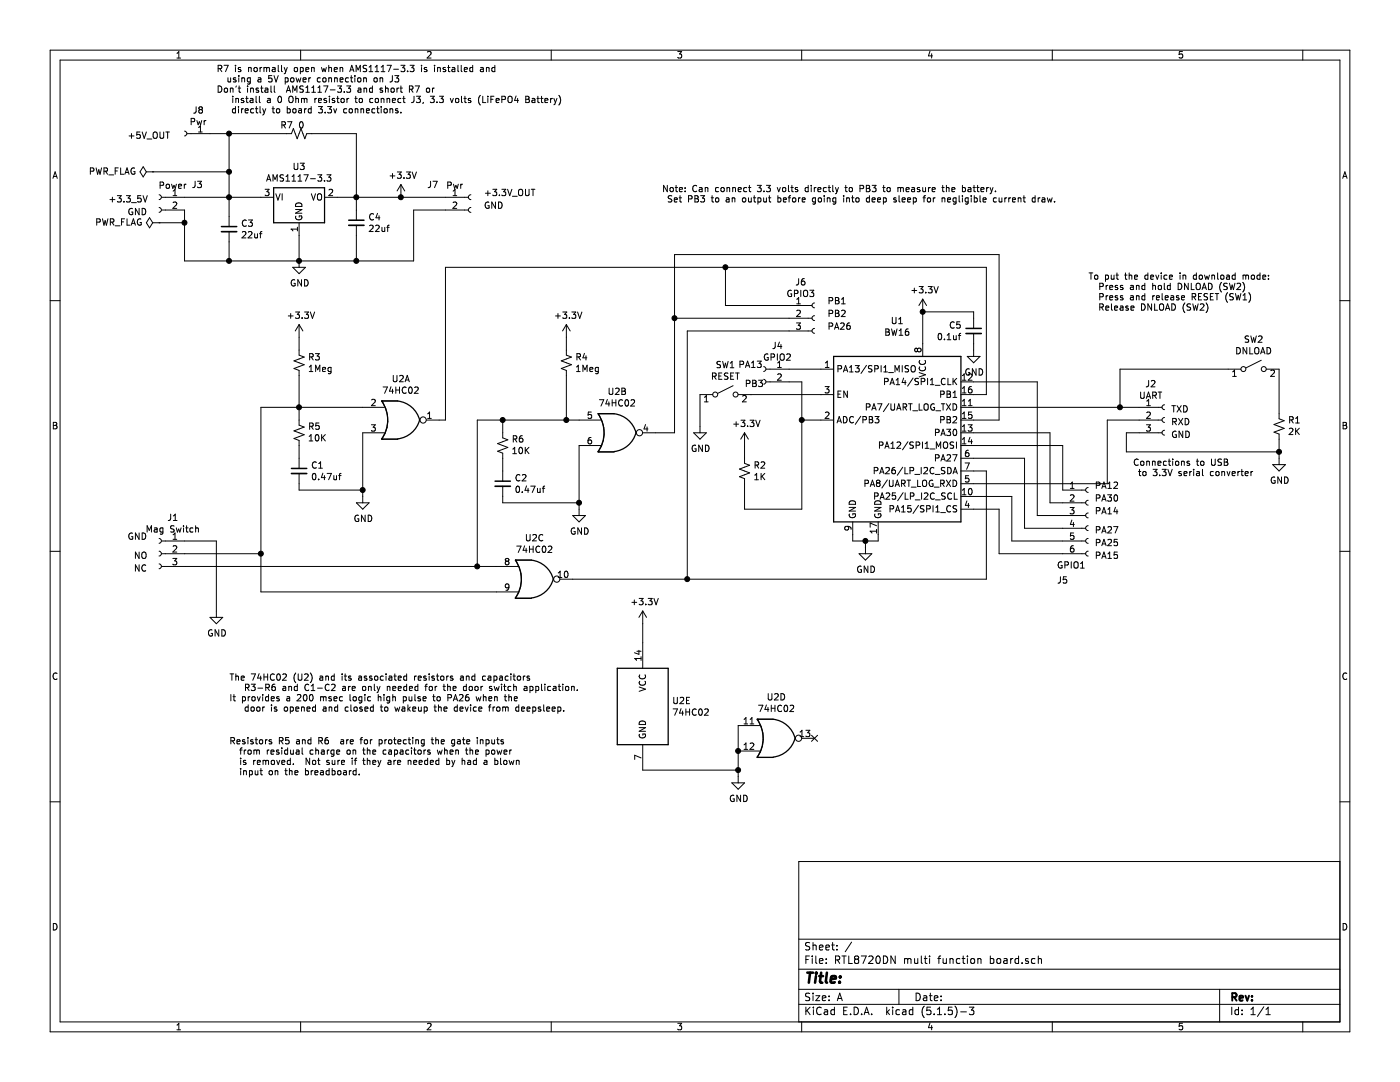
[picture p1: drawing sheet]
EESchema Schematic File Version 4
EELAYER 30 0
EELAYER END
$Descr A 11000 8500
encoding utf-8
Sheet 1 1
Title ""
Date ""
Rev ""
Comp ""
Comment1 ""
Comment2 ""
Comment3 ""
Comment4 ""
$EndDescr
$Comp
L power:+3.3V #PWR0102
U 1 1
P 7250 2450
F 0 "#PWR0102" H 7250 2300 50  0001 C CNN
F 1 "+3.3V" H 7265 2623 50  0000 C CNN
F 2 "" H 7250 2450 50  0001 C CNN
F 3 "" H 7250 2450 50  0001 C CNN
	1    7250 2450
	1    0    0    -1  
$EndComp
Wire Wire Line
	7250 2450 7250 2700
$Comp
L power:GND #PWR0103
U 1 1
P 5500 3350
F 0 "#PWR0103" H 5500 3100 50  0001 C CNN
F 1 "GND" H 5505 3177 50  0000 C CNN
F 2 "" H 5500 3350 50  0001 C CNN
F 3 "" H 5500 3350 50  0001 C CNN
	1    5500 3350
	1    0    0    -1  
$EndComp
Text Notes 8900 3750 0    50   ~ 0
Connections to USB\n to 3.3V serial converter
Wire Wire Line
	6700 4200 6700 4250
$Comp
L RTL8720:BW16 U1
U 1 1
P 7050 3500
F 0 "U1" H 7050 4481 50  0000 C CNN
F 1 "BW16" H 7050 4390 50  0000 C CNN
F 2 "RTL8720DN:BW16" H 7050 3500 50  0001 C CNN
F 3 "http://wiki.ai-thinker.com/_media/esp8266/esp8266_series_modules_user_manual_v1.1.pdf" H 6700 3600 50  0001 C CNN
	1    7050 3500
	1    0    0    -1  
$EndComp
Wire Wire Line
	6900 4200 6900 4250
$Comp
L 74xx:74HC02 U2
U 1 1
P 3150 3300
F 0 "U2" H 3150 3625 50  0000 C CNN
F 1 "74HC02" H 3150 3534 50  0000 C CNN
F 2 "Package_SO:SOIC-14_3.9x8.7mm_P1.27mm" H 3150 3300 50  0001 C CNN
F 3 "http://www.ti.com/lit/gpn/sn74hc02" H 3150 3300 50  0001 C CNN
	1    3150 3300
	1    0    0    -1  
$EndComp
$Comp
L 74xx:74HC02 U2
U 3 1
P 4200 4550
F 0 "U2" H 4200 4875 50  0000 C CNN
F 1 "74HC02" H 4200 4784 50  0000 C CNN
F 2 "Package_SO:SOIC-14_3.9x8.7mm_P1.27mm" H 4200 4550 50  0001 C CNN
F 3 "http://www.ti.com/lit/gpn/sn74hc02" H 4200 4550 50  0001 C CNN
	3    4200 4550
	1    0    0    -1  
$EndComp
$Comp
L power:GND #PWR0105
U 1 1
P 5800 6100
F 0 "#PWR0105" H 5800 5850 50  0001 C CNN
F 1 "GND" H 5805 5927 50  0000 C CNN
F 2 "" H 5800 6100 50  0001 C CNN
F 3 "" H 5800 6100 50  0001 C CNN
	1    5800 6100
	1    0    0    -1  
$EndComp
$Comp
L Device:R_Small_US R3
U 1 1
P 2350 2850
F 0 "R3" H 2418 2896 50  0000 L CNN
F 1 "1Meg" H 2418 2805 50  0000 L CNN
F 2 "Resistor_SMD:R_0805_2012Metric_Pad1.15x1.40mm_HandSolder" H 2350 2850 50  0001 C CNN
F 3 "~" H 2350 2850 50  0001 C CNN
	1    2350 2850
	1    0    0    -1  
$EndComp
$Comp
L Device:R_Small_US R2
U 1 1
P 5850 3700
F 0 "R2" H 5918 3746 50  0000 L CNN
F 1 "1K" H 5918 3655 50  0000 L CNN
F 2 "Resistor_SMD:R_0805_2012Metric_Pad1.15x1.40mm_HandSolder" H 5850 3700 50  0001 C CNN
F 3 "~" H 5850 3700 50  0001 C CNN
	1    5850 3700
	1    0    0    -1  
$EndComp
$Comp
L Device:R_Small_US R6
U 1 1
P 3950 3500
F 0 "R6" H 3882 3454 50  0000 R CNN
F 1 "10K" H 3882 3545 50  0000 R CNN
F 2 "Resistor_SMD:R_0805_2012Metric_Pad1.15x1.40mm_HandSolder" H 3950 3500 50  0001 C CNN
F 3 "~" H 3950 3500 50  0001 C CNN
	1    3950 3500
	-1   0    0    1   
$EndComp
$Comp
L Device:C_Small C2
U 1 1
P 3950 3800
F 0 "C2" H 4042 3846 50  0000 L CNN
F 1 "0.47uf" H 4042 3755 50  0000 L CNN
F 2 "Resistor_SMD:R_0805_2012Metric_Pad1.15x1.40mm_HandSolder" H 3950 3800 50  0001 C CNN
F 3 "~" H 3950 3800 50  0001 C CNN
	1    3950 3800
	1    0    0    -1  
$EndComp
$Comp
L Device:R_Small_US R5
U 1 1
P 2350 3400
F 0 "R5" H 2282 3354 50  0000 R CNN
F 1 "10K" H 2282 3445 50  0000 R CNN
F 2 "Resistor_SMD:R_0805_2012Metric_Pad1.15x1.40mm_HandSolder" H 2350 3400 50  0001 C CNN
F 3 "~" H 2350 3400 50  0001 C CNN
	1    2350 3400
	-1   0    0    1   
$EndComp
$Comp
L Device:C_Small C1
U 1 1
P 2350 3700
F 0 "C1" H 2442 3746 50  0000 L CNN
F 1 "0.47uf" H 2442 3655 50  0000 L CNN
F 2 "Resistor_SMD:R_0805_2012Metric_Pad1.15x1.40mm_HandSolder" H 2350 3700 50  0001 C CNN
F 3 "~" H 2350 3700 50  0001 C CNN
	1    2350 3700
	1    0    0    -1  
$EndComp
$Comp
L power:GND #PWR0106
U 1 1
P 4550 4000
F 0 "#PWR0106" H 4550 3750 50  0001 C CNN
F 1 "GND" H 4555 3827 50  0000 C CNN
F 2 "" H 4550 4000 50  0001 C CNN
F 3 "" H 4550 4000 50  0001 C CNN
	1    4550 4000
	1    0    0    -1  
$EndComp
$Comp
L power:GND #PWR0107
U 1 1
P 2850 3900
F 0 "#PWR0107" H 2850 3650 50  0001 C CNN
F 1 "GND" H 2855 3727 50  0000 C CNN
F 2 "" H 2850 3900 50  0001 C CNN
F 3 "" H 2850 3900 50  0001 C CNN
	1    2850 3900
	1    0    0    -1  
$EndComp
Wire Wire Line
	3950 3600 3950 3700
Wire Wire Line
	4550 3300 4450 3300
Wire Wire Line
	2850 3200 2350 3200
Wire Wire Line
	2350 3200 2350 3300
Wire Wire Line
	3950 3300 3950 3400
$Comp
L 74xx:74HC02 U2
U 2 1
P 4850 3400
F 0 "U2" H 4850 3725 50  0000 C CNN
F 1 "74HC02" H 4850 3634 50  0000 C CNN
F 2 "Package_SO:SOIC-14_3.9x8.7mm_P1.27mm" H 4850 3400 50  0001 C CNN
F 3 "http://www.ti.com/lit/gpn/sn74hc02" H 4850 3400 50  0001 C CNN
	2    4850 3400
	1    0    0    -1  
$EndComp
Wire Wire Line
	4550 3500 4550 3950
Wire Wire Line
	2850 3400 2850 3850
Wire Wire Line
	3950 3900 3950 3950
Wire Wire Line
	3950 3950 4550 3950
Connection ~ 4550 3950
Wire Wire Line
	4550 3950 4550 4000
Wire Wire Line
	2350 3800 2350 3850
Wire Wire Line
	2350 3850 2850 3850
Connection ~ 2850 3850
Wire Wire Line
	2850 3850 2850 3900
Wire Wire Line
	2350 3500 2350 3600
Wire Wire Line
	2350 2950 2350 3200
Connection ~ 2350 3200
Wire Wire Line
	2350 3200 2050 3200
Wire Wire Line
	2050 4650 3900 4650
Wire Wire Line
	3950 3300 3750 3300
Wire Wire Line
	3750 3300 3750 4450
Wire Wire Line
	3750 4450 3900 4450
Connection ~ 3950 3300
$Comp
L power:+3.3V #PWR0108
U 1 1
P 5850 3500
F 0 "#PWR0108" H 5850 3350 50  0001 C CNN
F 1 "+3.3V" H 5865 3673 50  0000 C CNN
F 2 "" H 5850 3500 50  0001 C CNN
F 3 "" H 5850 3500 50  0001 C CNN
	1    5850 3500
	1    0    0    -1  
$EndComp
$Comp
L power:+3.3V #PWR0109
U 1 1
P 2350 2650
F 0 "#PWR0109" H 2350 2500 50  0001 C CNN
F 1 "+3.3V" H 2365 2823 50  0000 C CNN
F 2 "" H 2350 2650 50  0001 C CNN
F 3 "" H 2350 2650 50  0001 C CNN
	1    2350 2650
	1    0    0    -1  
$EndComp
Wire Wire Line
	2350 2750 2350 2650
Wire Wire Line
	5850 3500 5850 3600
$Comp
L Connector:Conn_01x03_Female J1
U 1 1
P 1250 4350
F 0 "J1" H 1142 4635 50  0000 C CNN
F 1 "Mag Switch" H 1142 4544 50  0000 C CNN
F 2 "Connector_PinHeader_2.54mm:PinHeader_1x03_P2.54mm_Vertical" H 1250 4350 50  0001 C CNN
F 3 "~" H 1250 4350 50  0001 C CNN
	1    1250 4350
	-1   0    0    -1  
$EndComp
Wire Wire Line
	1450 4450 3750 4450
Connection ~ 3750 4450
Wire Wire Line
	1450 4250 1700 4250
$Comp
L power:GND #PWR0110
U 1 1
P 1700 4800
F 0 "#PWR0110" H 1700 4550 50  0001 C CNN
F 1 "GND" H 1705 4627 50  0000 C CNN
F 2 "" H 1700 4800 50  0001 C CNN
F 3 "" H 1700 4800 50  0001 C CNN
	1    1700 4800
	1    0    0    -1  
$EndComp
Wire Wire Line
	7650 3700 7750 3700
Wire Wire Line
	7650 3100 7750 3100
Wire Wire Line
	7750 3100 7750 2100
Wire Wire Line
	3500 2100 3500 3300
Wire Wire Line
	3500 3300 3450 3300
Wire Wire Line
	7750 4550 7750 3700
Wire Wire Line
	4500 4550 5400 4550
$Comp
L Device:R_Small_US R1
U 1 1
P 10050 3350
F 0 "R1" H 9982 3304 50  0000 R CNN
F 1 "2K" H 9982 3395 50  0000 R CNN
F 2 "Resistor_SMD:R_0805_2012Metric_Pad1.15x1.40mm_HandSolder" H 10050 3350 50  0001 C CNN
F 3 "~" H 10050 3350 50  0001 C CNN
	1    10050 3350
	-1   0    0    1   
$EndComp
$Comp
L power:GND #PWR0104
U 1 1
P 10050 3600
F 0 "#PWR0104" H 10050 3350 50  0001 C CNN
F 1 "GND" H 10055 3427 50  0000 C CNN
F 2 "" H 10050 3600 50  0001 C CNN
F 3 "" H 10050 3600 50  0001 C CNN
	1    10050 3600
	1    0    0    -1  
$EndComp
Wire Wire Line
	7650 3800 8700 3800
Wire Wire Line
	7650 3200 8800 3200
Wire Wire Line
	8800 3200 8800 2900
Wire Wire Line
	7850 2000 7850 3300
Wire Wire Line
	7850 3300 7650 3300
$Comp
L Regulator_Linear:AMS1117-3.3 U3
U 1 1
P 2350 1550
F 0 "U3" H 2350 1792 50  0000 C CNN
F 1 "AMS1117-3.3" H 2350 1701 50  0000 C CNN
F 2 "Package_TO_SOT_SMD:SOT-223-3_TabPin2" H 2350 1750 50  0001 C CNN
F 3 "http://www.advanced-monolithic.com/pdf/ds1117.pdf" H 2450 1300 50  0001 C CNN
	1    2350 1550
	1    0    0    -1  
$EndComp
$Comp
L Device:C_Small C3
U 1 1
P 1800 1800
F 0 "C3" H 1892 1846 50  0000 L CNN
F 1 "22uf" H 1892 1755 50  0000 L CNN
F 2 "Resistor_SMD:R_1210_3225Metric_Pad1.42x2.65mm_HandSolder" H 1800 1800 50  0001 C CNN
F 3 "~" H 1800 1800 50  0001 C CNN
	1    1800 1800
	1    0    0    -1  
$EndComp
$Comp
L Connector:Conn_01x03_Female J2
U 1 1
P 9150 3300
F 0 "J2" H 9042 3585 50  0000 C CNN
F 1 "UART" H 9042 3494 50  0000 C CNN
F 2 "Connector_PinHeader_2.54mm:PinHeader_1x03_P2.54mm_Vertical" H 9150 3300 50  0001 C CNN
F 3 "~" H 9150 3300 50  0001 C CNN
	1    9150 3300
	1    0    0    -1  
$EndComp
Wire Wire Line
	8700 3800 8700 3300
Wire Wire Line
	8700 3300 8950 3300
Wire Wire Line
	8950 3400 8850 3400
Wire Wire Line
	8850 3400 8850 3550
Wire Wire Line
	5800 5700 5800 5900
Wire Wire Line
	5800 5900 5800 6050
Connection ~ 5800 5900
$Comp
L 74xx:74HC02 U2
U 4 1
P 6100 5800
F 0 "U2" H 6100 6125 50  0000 C CNN
F 1 "74HC02" H 6100 6034 50  0000 C CNN
F 2 "Package_SO:SOIC-14_3.9x8.7mm_P1.27mm" H 6100 5800 50  0001 C CNN
F 3 "http://www.ti.com/lit/gpn/sn74hc02" H 6100 5800 50  0001 C CNN
	4    6100 5800
	1    0    0    -1  
$EndComp
$Comp
L Device:C_Small C4
U 1 1
P 2800 1750
F 0 "C4" H 2892 1796 50  0000 L CNN
F 1 "22uf" H 2892 1705 50  0000 L CNN
F 2 "Resistor_SMD:R_1210_3225Metric_Pad1.42x2.65mm_HandSolder" H 2800 1750 50  0001 C CNN
F 3 "~" H 2800 1750 50  0001 C CNN
	1    2800 1750
	1    0    0    -1  
$EndComp
Wire Wire Line
	1800 1900 1800 2050
Wire Wire Line
	1800 2050 2350 2050
Wire Wire Line
	2800 2050 2800 1850
Wire Wire Line
	2350 1850 2350 2050
Connection ~ 2350 2050
Wire Wire Line
	2350 2050 2800 2050
$Comp
L power:GND #PWR0111
U 1 1
P 2350 2050
F 0 "#PWR0111" H 2350 1800 50  0001 C CNN
F 1 "GND" H 2355 1877 50  0000 C CNN
F 2 "" H 2350 2050 50  0001 C CNN
F 3 "" H 2350 2050 50  0001 C CNN
	1    2350 2050
	1    0    0    -1  
$EndComp
Wire Wire Line
	2650 1550 2800 1550
Wire Wire Line
	2800 1550 2800 1650
Wire Wire Line
	2050 1550 1800 1550
Wire Wire Line
	1800 1550 1800 1700
Wire Wire Line
	2800 1550 3150 1550
Connection ~ 2800 1550
$Comp
L power:+3.3V #PWR0112
U 1 1
P 3150 1550
F 0 "#PWR0112" H 3150 1400 50  0001 C CNN
F 1 "+3.3V" H 3165 1723 50  0000 C CNN
F 2 "" H 3150 1550 50  0001 C CNN
F 3 "" H 3150 1550 50  0001 C CNN
	1    3150 1550
	1    0    0    -1  
$EndComp
$Comp
L Device:R_Small_US R7
U 1 1
P 2350 1050
F 0 "R7" V 2282 1004 50  0000 R CNN
F 1 "0" V 2282 1095 50  0000 R CNN
F 2 "Resistor_SMD:R_0805_2012Metric_Pad1.15x1.40mm_HandSolder" H 2350 1050 50  0001 C CNN
F 3 "~" H 2350 1050 50  0001 C CNN
	1    2350 1050
	0    1    1    0   
$EndComp
Wire Wire Line
	1800 1550 1800 1350
Wire Wire Line
	1800 1050 2250 1050
Connection ~ 1800 1550
Wire Wire Line
	2450 1050 2800 1050
Wire Wire Line
	2800 1050 2800 1550
Wire Wire Line
	1450 1650 1450 1750
Wire Wire Line
	1450 2050 1800 2050
Connection ~ 1800 2050
$Comp
L Connector:Conn_01x02_Female J4
U 1 1
P 6000 2900
F 0 "J4" H 5892 3085 50  0000 C CNN
F 1 "GPIO2" H 5892 2994 50  0000 C CNN
F 2 "Connector_PinHeader_2.54mm:PinHeader_1x02_P2.54mm_Vertical" H 6000 2900 50  0001 C CNN
F 3 "~" H 6000 2900 50  0001 C CNN
	1    6000 2900
	-1   0    0    -1  
$EndComp
Wire Wire Line
	6200 2900 6450 2900
Wire Wire Line
	6200 3000 6300 3000
Wire Wire Line
	6300 3000 6300 3300
Wire Wire Line
	5900 3100 6450 3100
Wire Wire Line
	7650 4000 7850 4000
Wire Wire Line
	7850 4000 7850 4350
Wire Wire Line
	7650 3900 7950 3900
Wire Wire Line
	7950 3900 7950 4250
Wire Wire Line
	8050 4150 8050 3600
Wire Wire Line
	8050 3600 7650 3600
$Comp
L Connector:Conn_01x06_Female J5
U 1 1
P 8550 4050
F 0 "J5" H 8303 3543 50  0000 L CNN
F 1 "GPIO1" H 8302 3661 50  0000 L CNN
F 2 "Connector_PinHeader_2.54mm:PinHeader_1x06_P2.54mm_Vertical" H 8550 4050 50  0001 C CNN
F 3 "~" H 8550 4050 50  0001 C CNN
	1    8550 4050
	1    0    0    -1  
$EndComp
Wire Wire Line
	8250 3950 8350 3950
Wire Wire Line
	8150 4050 8350 4050
Wire Wire Line
	8050 4150 8350 4150
Wire Wire Line
	7950 4250 8350 4250
Wire Wire Line
	7850 4350 8350 4350
Wire Wire Line
	8350 3850 8350 3500
Wire Wire Line
	8350 3500 7650 3500
Wire Wire Line
	8250 3950 8250 3400
Wire Wire Line
	8250 3400 7650 3400
Wire Wire Line
	8150 4050 8150 3000
Wire Wire Line
	8150 3000 7650 3000
NoConn ~ 6400 5800
Wire Wire Line
	5850 3800 5850 4000
Wire Wire Line
	5850 4000 6300 4000
Wire Wire Line
	6300 4000 6300 3300
Connection ~ 6300 3300
Wire Wire Line
	6300 3300 6450 3300
$Comp
L Device:R_Small_US R4
U 1 1
P 4450 2850
F 0 "R4" H 4518 2896 50  0000 L CNN
F 1 "1Meg" H 4518 2805 50  0000 L CNN
F 2 "Resistor_SMD:R_0805_2012Metric_Pad1.15x1.40mm_HandSolder" H 4450 2850 50  0001 C CNN
F 3 "~" H 4450 2850 50  0001 C CNN
	1    4450 2850
	1    0    0    -1  
$EndComp
$Comp
L power:+3.3V #PWR0113
U 1 1
P 4450 2650
F 0 "#PWR0113" H 4450 2500 50  0001 C CNN
F 1 "+3.3V" H 4465 2823 50  0000 C CNN
F 2 "" H 4450 2650 50  0001 C CNN
F 3 "" H 4450 2650 50  0001 C CNN
	1    4450 2650
	1    0    0    -1  
$EndComp
Wire Wire Line
	4450 2750 4450 2650
Wire Wire Line
	4450 2950 4450 3300
Connection ~ 4450 3300
Wire Wire Line
	4450 3300 3950 3300
$Comp
L power:GND #PWR0114
U 1 1
P 7650 2750
F 0 "#PWR0114" H 7650 2500 50  0001 C CNN
F 1 "GND" H 7655 2577 50  0000 C CNN
F 2 "" H 7650 2750 50  0001 C CNN
F 3 "" H 7650 2750 50  0001 C CNN
	1    7650 2750
	1    0    0    -1  
$EndComp
Wire Wire Line
	7650 2750 7650 2700
Wire Wire Line
	7650 2500 7650 2450
Wire Wire Line
	7650 2450 7250 2450
Connection ~ 7250 2450
$Comp
L Device:C_Small C5
U 1 1
P 7650 2600
F 0 "C5" H 7742 2646 50  0000 L CNN
F 1 "0.1uf" H 7742 2555 50  0000 L CNN
F 2 "Resistor_SMD:R_0805_2012Metric_Pad1.15x1.40mm_HandSolder" H 7650 2600 50  0001 C CNN
F 3 "~" H 7650 2600 50  0001 C CNN
	1    7650 2600
	-1   0    0    -1  
$EndComp
Text Label 850  1600 0    50   ~ 0
+3.3_5V
Wire Wire Line
	1450 1550 1800 1550
$Comp
L Connector:Conn_01x02_Female J3
U 1 1
P 1250 1550
F 0 "J3" H 950 1650 50  0000 C CNN
F 1 "Power" H 1142 1644 50  0000 C CNN
F 2 "Connector_PinHeader_2.54mm:PinHeader_1x02_P2.54mm_Vertical" H 1250 1550 50  0001 C CNN
F 3 "~" H 1250 1550 50  0001 C CNN
	1    1250 1550
	-1   0    0    -1  
$EndComp
Text Label 1000 1700 0    50   ~ 0
GND
Text Label 9200 3250 0    50   ~ 0
TXD
Connection ~ 8800 3200
Wire Wire Line
	8800 3200 8950 3200
Text Label 9200 3350 0    50   ~ 0
RXD
Text Label 9200 3450 0    50   ~ 0
GND
Wire Wire Line
	10050 3450 10050 3550
Text Label 8600 3850 0    50   ~ 0
PA12
Text Label 8600 3950 0    50   ~ 0
PA30
Text Label 8600 4050 0    50   ~ 0
PA14
Text Label 8600 4200 0    50   ~ 0
PA27
Text Label 8600 4300 0    50   ~ 0
PA25
Text Label 8600 4400 0    50   ~ 0
PA15
Text Label 5800 2900 0    50   ~ 0
PA13
Text Label 5850 3050 0    50   ~ 0
PB3
Text Label 1050 4500 0    50   ~ 0
NC
Wire Wire Line
	2050 3200 2050 4350
Wire Wire Line
	1700 4250 1700 4800
Wire Wire Line
	1450 4350 2050 4350
Connection ~ 2050 4350
Wire Wire Line
	2050 4350 2050 4650
Text Label 1000 4250 0    50   ~ 0
GND
Text Label 1050 4400 0    50   ~ 0
NO
Wire Wire Line
	8850 3550 10050 3550
Connection ~ 10050 3550
Wire Wire Line
	10050 3550 10050 3600
$Comp
L power:GND #PWR0101
U 1 1
P 6800 4300
F 0 "#PWR0101" H 6800 4050 50  0001 C CNN
F 1 "GND" H 6805 4127 50  0000 C CNN
F 2 "" H 6800 4300 50  0001 C CNN
F 3 "" H 6800 4300 50  0001 C CNN
	1    6800 4300
	1    0    0    -1  
$EndComp
Wire Wire Line
	6700 4250 6800 4250
Wire Wire Line
	6800 4300 6800 4250
Connection ~ 6800 4250
Wire Wire Line
	6800 4250 6900 4250
$Comp
L Switch:SW_SPST SW2
U 1 1
P 9850 2900
F 0 "SW2" H 9850 3135 50  0000 C CNN
F 1 "DNLOAD" H 9850 3044 50  0000 C CNN
F 2 "Button_Switch_SMD:SW_Push_SPST_NO_Alps_SKRK" H 9850 2900 50  0001 C CNN
F 3 "~" H 9850 2900 50  0001 C CNN
	1    9850 2900
	1    0    0    -1  
$EndComp
$Comp
L Switch:SW_SPST SW1
U 1 1
P 5700 3100
F 0 "SW1" H 5700 3335 50  0000 C CNN
F 1 "RESET" H 5700 3244 50  0000 C CNN
F 2 "Button_Switch_SMD:SW_SPST_EVQPE1" H 5700 3100 50  0001 C CNN
F 3 "~" H 5700 3100 50  0001 C CNN
	1    5700 3100
	1    0    0    -1  
$EndComp
Wire Wire Line
	8800 2900 9650 2900
Wire Wire Line
	10050 2900 10050 3250
Wire Wire Line
	5500 3100 5500 3350
$Comp
L power:PWR_FLAG #FLG0101
U 1 1
P 1200 1350
F 0 "#FLG0101" H 1200 1425 50  0001 C CNN
F 1 "PWR_FLAG" V 1200 1477 50  0000 L CNN
F 2 "" H 1200 1350 50  0001 C CNN
F 3 "~" H 1200 1350 50  0001 C CNN
	1    1200 1350
	0    -1   -1   0   
$EndComp
$Comp
L power:PWR_FLAG #FLG0102
U 1 1
P 1250 1750
F 0 "#FLG0102" H 1250 1825 50  0001 C CNN
F 1 "PWR_FLAG" V 1250 1877 50  0000 L CNN
F 2 "" H 1250 1750 50  0001 C CNN
F 3 "~" H 1250 1750 50  0001 C CNN
	1    1250 1750
	0    -1   -1   0   
$EndComp
Wire Wire Line
	1250 1750 1450 1750
Connection ~ 1450 1750
Wire Wire Line
	1450 1750 1450 2050
Wire Wire Line
	1200 1350 1800 1350
Connection ~ 1800 1350
Wire Wire Line
	1800 1350 1800 1050
$Comp
L 74xx:74HC02 U2
U 5 1
P 5050 5550
F 0 "U2" H 5280 5596 50  0000 L CNN
F 1 "74HC02" H 5280 5505 50  0000 L CNN
F 2 "" H 5050 5550 50  0001 C CNN
F 3 "http://www.ti.com/lit/gpn/sn74hc02" H 5050 5550 50  0001 C CNN
	5    5050 5550
	1    0    0    -1  
$EndComp
$Comp
L power:+3.3V #PWR0115
U 1 1
P 5050 4900
F 0 "#PWR0115" H 5050 4750 50  0001 C CNN
F 1 "+3.3V" H 5065 5073 50  0000 C CNN
F 2 "" H 5050 4900 50  0001 C CNN
F 3 "" H 5050 4900 50  0001 C CNN
	1    5050 4900
	1    0    0    -1  
$EndComp
Wire Wire Line
	5050 5050 5050 4900
Wire Wire Line
	5050 6050 5800 6050
Connection ~ 5800 6050
Wire Wire Line
	5800 6050 5800 6100
Text Notes 8550 2450 0    50   ~ 0
To put the device in download mode: \n  Press and hold DNLOAD (SW2)\n  Press and release RESET (SW1)\n  Release DNLOAD (SW2)
Text Notes 1700 900  0    50   ~ 0
R7 is normally open when AMS1117-3.3 is installed and\n  using a 5V power connection on J3\nDon't install  AMS1117-3.3 and short R7 or \n   install a 0 Ohm resistor to connect J3, 3.3 volts (LiFePO4 Battery)\n   directly to board 3.3v connections.
Text Notes 1800 5600 0    50   ~ 0
The 74HC02 (U2) and its associated resistors and capacitors\n   R3-R6 and C1-C2 are only needed for the door switch application.\nIt provides a 200 msec logic high pulse to PA26 when the\n   door is opened and closed to wakeup the device from deepsleep.
Text Notes 1800 6100 0    50   ~ 0
Resistors R5 and R6  are for protecting the gate inputs\n  from residual charge on the capacitors when the power\n  is removed.  Not sure if they are needed by had a blown\n  input on the breadboard.
$Comp
L Connector:Conn_01x03_Female J6
U 1 1
P 6400 2500
F 0 "J6" H 6292 2785 50  0000 C CNN
F 1 "GPIO3" H 6292 2694 50  0000 C CNN
F 2 "Connector_PinHeader_2.54mm:PinHeader_1x03_P2.54mm_Vertical" H 6400 2500 50  0001 C CNN
F 3 "~" H 6400 2500 50  0001 C CNN
	1    6400 2500
	1    0    0    -1  
$EndComp
Text Label 6500 2600 0    50   ~ 0
PA26
Text Label 6500 2500 0    50   ~ 0
PB2
Text Label 6500 2400 0    50   ~ 0
PB1
Wire Wire Line
	3500 2100 5700 2100
Wire Wire Line
	5700 2400 5700 2100
Connection ~ 5700 2100
Wire Wire Line
	5700 2100 7750 2100
Wire Wire Line
	5700 2400 6200 2400
Wire Wire Line
	5300 2000 7850 2000
Wire Wire Line
	5150 3400 5300 3400
Wire Wire Line
	6200 2500 5300 2500
Connection ~ 5300 2500
Wire Wire Line
	5300 2500 5300 2000
Wire Wire Line
	6200 2600 5400 2600
Wire Wire Line
	5300 3400 5300 2500
Wire Wire Line
	5400 2600 5400 4550
Connection ~ 5400 4550
Wire Wire Line
	5400 4550 7750 4550
$Comp
L Connector:Conn_01x02_Female J7
U 1 1
P 3700 1550
F 0 "J7" H 3400 1650 50  0000 C CNN
F 1 "Pwr " H 3592 1644 50  0000 C CNN
F 2 "Connector_PinHeader_2.54mm:PinHeader_1x02_P2.54mm_Vertical" H 3700 1550 50  0001 C CNN
F 3 "~" H 3700 1550 50  0001 C CNN
	1    3700 1550
	1    0    0    -1  
$EndComp
Wire Wire Line
	3500 1650 3250 1650
Wire Wire Line
	3250 1650 3250 2050
Wire Wire Line
	3250 2050 2800 2050
Connection ~ 2800 2050
Wire Wire Line
	3500 1550 3150 1550
Connection ~ 3150 1550
Text Label 3800 1650 0    50   ~ 0
GND
Text Label 3800 1550 0    50   ~ 0
+3.3V_OUT
$Comp
L Connector:Conn_01x01_Female J8
U 1 1
P 1450 1050
F 0 "J8" H 1342 1235 50  0000 C CNN
F 1 "Pwr" H 1342 1144 50  0000 C CNN
F 2 "Connector_PinHeader_2.54mm:PinHeader_1x01_P2.54mm_Vertical" H 1450 1050 50  0001 C CNN
F 3 "~" H 1450 1050 50  0001 C CNN
	1    1450 1050
	-1   0    0    -1  
$EndComp
Text Label 1000 1100 0    50   ~ 0
+5V_OUT
Wire Wire Line
	1650 1050 1800 1050
Connection ~ 1800 1050
Text Notes 5200 1600 0    50   ~ 0
Note: Can connect 3.3 volts directly to PB3 to measure the battery.\n Set PB3 to an output before going into deep sleep for negligible current draw.
$EndSCHEMATC
